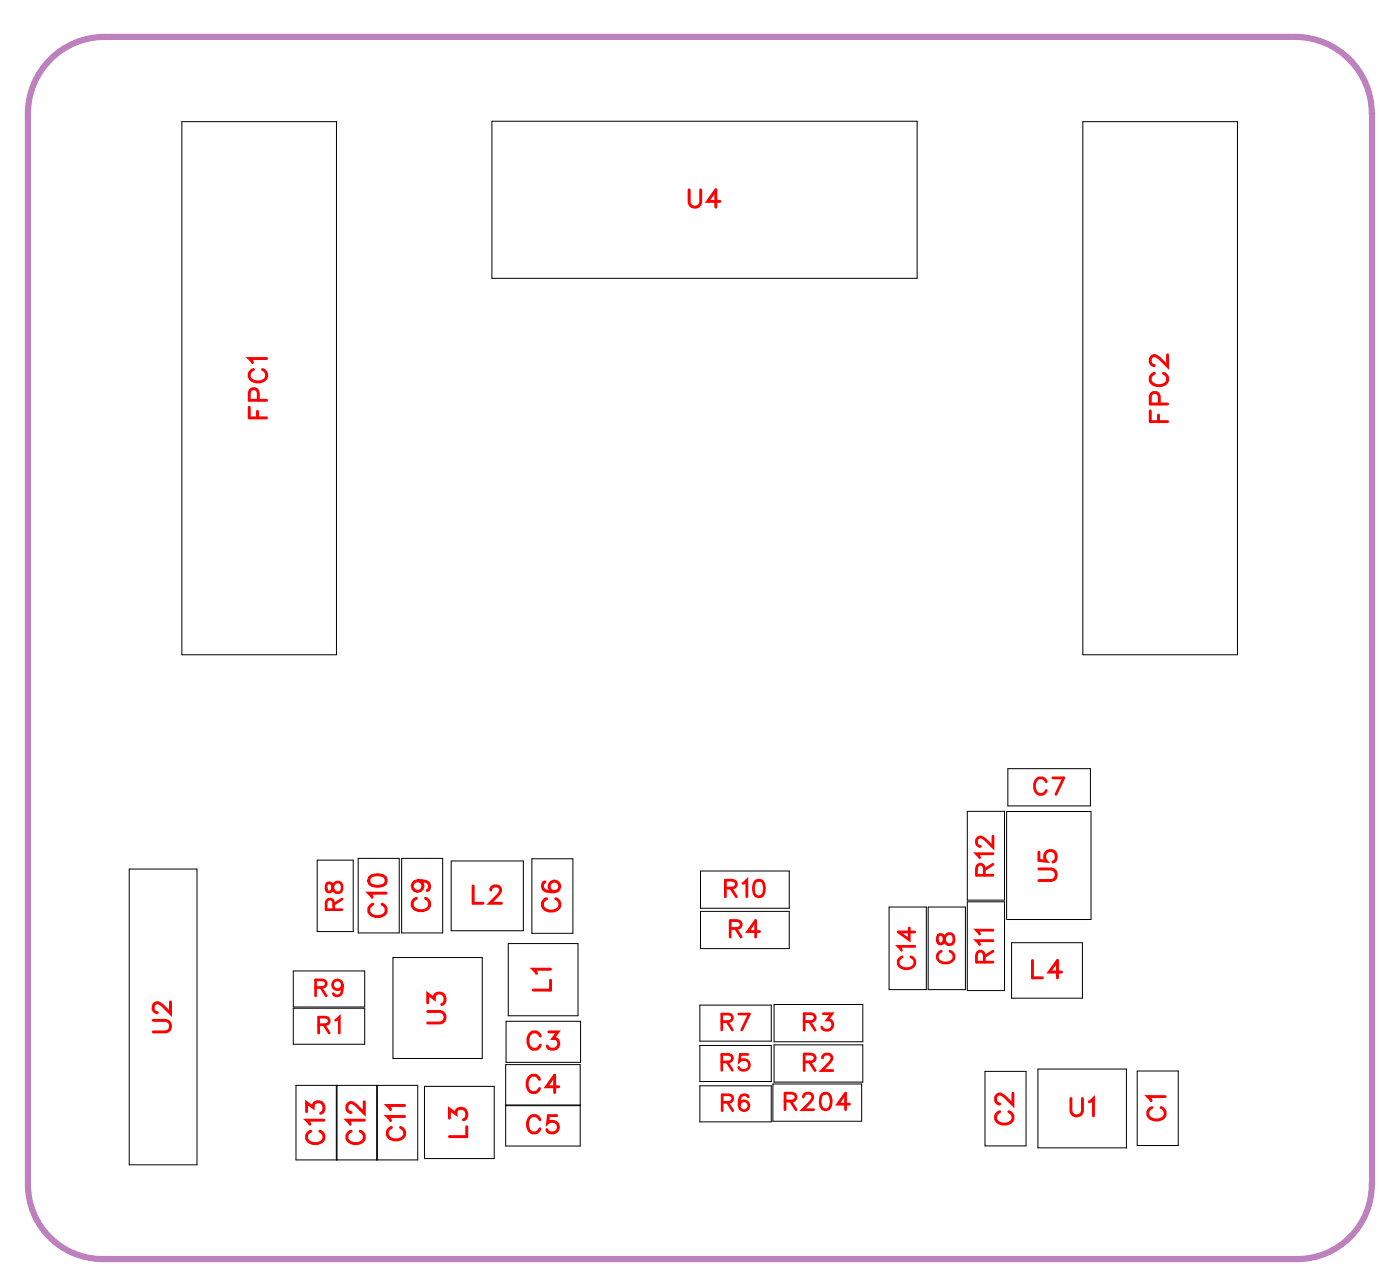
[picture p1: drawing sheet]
<svg xmlns="http://www.w3.org/2000/svg" width="57mm" height="53mm" viewBox="0 0 57 53" stroke-linecap="round" stroke-linejoin="round" font-family="sans-serif">
<path d="M56.1 4.6a3.1 3.1 0 0 0-3.1-3.1h-48.7a3.1 3.1 0 0 0-3.2 3.1v43.9a3 3 0 0 0 3.1 3h48.9a3 3 0 0 0 3-3M56.1 4.6h.1M56.1 4.6v43.9M56.1 48.5h.1" fill="none" stroke="#bf80bf" stroke-width=".25"/>
<g fill="none" stroke="#000" stroke-width=".04">
<path d="M7.4 5h6.4v21.8h-6.4zM20.1 5h17.4v6.4h-17.4zM44.3 5h6.3v21.8h-6.3zM5.3 35.6h2.8v12.1h-2.8zM12 39.7h2.9v1.5h-2.9zM13 35.2h1.5v2.9h-1.5zM14.7 35.1h1.6v3.1h-1.6zM16.1 39.2h3.6v4.1h-3.6zM16.4 35.1h1.7v3.1h-1.7zM18.5 35.2h2.9v2.9h-2.9zM20.8 38.6h2.9v3h-2.9zM21.8 35.1h1.6v3.1h-1.6z"/>
<path d="M28.7 35.6h3.6v1.6h-3.6zM28.7 37.3h3.6v1.5h-3.6zM36.4 37.1h1.5v3.4h-1.5zM38 37.1h1.5v3.4h-1.5zM39.6 33.2h1.5v3.6h-1.5zM39.6 36.9h1.5v3.6h-1.5zM41.2 33.2h3.4v4.4h-3.4zM41.2 31.4h3.4v1.6h-3.4zM41.4 38.6h2.9v2.2h-2.9zM12 41.2h2.9v1.5h-2.9zM12.1 44.4h5v3.1h-5zM13.8 44.4v3.1"/>
<path d="M15.4 44.4v3.1M17.4 44.4h2.8v3h-2.8zM20.7 43.6h3v3.3h-3zM20.7 45.2h3M20.7 41.8h3.1v1.7h-3.1zM28.6 41.1h3v1.5h-3zM28.6 42.8h3v1.4h-3zM28.6 44.4h3v1.5h-3zM31.6 44.3h3.7v1.6h-3.7zM31.7 41.1h3.6v1.5h-3.6zM31.7 42.7h3.6v1.6h-3.6zM40.3 43.8h1.7v3.1h-1.7z"/>
<path d="M42.5 43.7h3.6v3.3h-3.6zM46.5 43.8h1.7v3.1h-1.7z"/>
</g>
<g fill="none" stroke="#f00" stroke-width=".12">
<path d="M10.2 16.7v.4h.7M10.4 15.1a.26 .26 0 0 0-.2 .3 .26 .26 0 0 0 .3 .2h.1a.26 .26 0 0 0 .3-.2 .26 .26 0 0 0-.2-.3M10.5 16.8v.3M10.6 16.4l-.1-.4-.2-.1-.1 .5h.7M10.9 14.7h-.7l.1 .1M28.2 7.8v.5l.2 .2 .2-.1 .1-.6M29.5 8.2h-.5l.3-.4v.7M47.1 16.8v.4h.7M47.2 15.3a.26 .26 0 0 0-.1 .3 .26 .26 0 0 0 .2 .2h.2a.26 .26 0 0 0 .3-.2 .26 .26 0 0 0-.2-.3M47.4 17v.2M47.4 16.5v-.4h-.3v.4h.7M47.8 14.5v.5l-.4-.4-.2-.1-.1 .2v.1l.1 .2"/>
<path d="M15.1 35.9l.3-.1a.3 .3 0 0 1 .4 .3 .38 .38 0 0 1-.4 .2 .38 .38 0 0 1-.3-.3zM15.3 37a.26 .26 0 0 0-.2 .3 .26 .26 0 0 0 .3 .2h.1a.26 .26 0 0 0 .3-.2 .26 .26 0 0 0-.2-.3M15.8 36.5h-.7l.1 .2M17 36.7a.26 .26 0 0 0-.1 .3 .26 .26 0 0 0 .2 .3h.2a.26 .26 0 0 0 .3-.3 .26 .26 0 0 0-.2-.3M17.1 36a.22 .22 0 0 1 .2 .3 .22 .22 0 0 1-.3 .1 .22 .22 0 0 1 0-.3l.1-.1a.34 .34 0 0 1 .5 .3l-.1 .1M19.4 36.2v.8h.4M20.1 36.4l.1-.2h.2l.1 .2-.1 .2-.4 .4h.5M22.3 36.1h-.1a.35 .35 0 0 0 .3 .4 .35 .35 0 0 0 .4-.2 .22 .22 0 0 0-.2-.3 .22 .22 0 0 0-.2 .2 .22 .22 0 0 0 .2 .3M22.4 36.8a.26 .26 0 0 0-.2 .3 .26 .26 0 0 0 .3 .2h.1a.26 .26 0 0 0 .3-.2 .26 .26 0 0 0-.2-.3M22.5 39.7h-.7l.2 .1M42.2 39.3v.7h.5M42.5 35.5h.5l.2 .3-.1 .2h-.6"/>
<path d="M42.5 34.9v.3h.3a.25 .25 0 0 1 0-.3 .25 .25 0 0 1 .4 0 .25 .25 0 0 1-.1 .4M43.4 39.8h-.5l.4-.5v.7M6.3 41.7h.5l.2 .2-.1 .3h-.6M7 41v.5l-.4-.4-.2-.1-.1 .2v.1l.1 .1M12.5 45.5v-.4l.3 .2a.24 .24 0 0 1 .4-.2 .24 .24 0 0 1-.1 .4M12.7 46.3a.26 .26 0 0 0-.2 .3 .26 .26 0 0 0 .3 .2h.2a.26 .26 0 0 0 .3-.2 .26 .26 0 0 0-.2-.3M13.3 45.8h-.8l.2 .2M14.4 46.3a.26 .26 0 0 0-.2 .3 .26 .26 0 0 0 .3 .2h.1a.26 .26 0 0 0 .3-.2 .26 .26 0 0 0-.2-.3M14.9 45.8h-.7l.1 .2M14.9 45.1v.4l-.3-.3-.3-.1-.1 .1v.2l.2 .1M16 46.1a.26 .26 0 0 0-.2 .3 .26 .26 0 0 0 .3 .2h.2a.26 .26 0 0 0 .3-.2 .26 .26 0 0 0-.2-.3M16.6 45.7h-.8l.2 .1"/>
<path d="M16.6 45.2h-.8l.2 .2M17.5 41.4h.5l.2 .2-.1 .2-.6 .1M17.5 41v-.3l.3 .2a.24 .24 0 0 1 .4-.2 .24 .24 0 0 1-.1 .4M18.4 45.7v-.3l.3 .2a.24 .24 0 0 1 .3-.2 .24 .24 0 0 1 0 .4M19.1 46.1v.4h-.7M22.1 44.2a.26 .26 0 0 0-.3-.2 .26 .26 0 0 0-.2 .3v.1a.26 .26 0 0 0 .2 .3 .26 .26 0 0 0 .3-.2M22.1 45.8a.26 .26 0 0 0-.3-.2 .26 .26 0 0 0-.2 .3v.2a.26 .26 0 0 0 .2 .2 .26 .26 0 0 0 .3-.1M22.1 42.4a.26 .26 0 0 0-.3-.2 .26 .26 0 0 0-.2 .3v.2a.26 .26 0 0 0 .2 .2 .26 .26 0 0 0 .3-.1M22.5 42.2h.3l-.2 .3a.24 .24 0 0 1 .2 .4 .24 .24 0 0 1-.4-.1M22.5 40.1v.4h-.7M22.8 45.6h-.4v.3a.25 .25 0 0 1 .4 0 .25 .25 0 0 1-.1 .4 .25 .25 0 0 1-.3-.1M22.9 44.5h-.5l.3-.5v.7"/>
<path d="M40.9 45.5a.26 .26 0 0 0-.2 .3 .26 .26 0 0 0 .3 .2h.2a.26 .26 0 0 0 .2-.2 .26 .26 0 0 0-.1-.3M41.4 44.7v.5l-.3-.3-.2-.1-.2 .1v.1l.2 .2M43.8 44.9v.6l.2 .2 .3-.1v-.7M44.6 45.1l.1-.2v.8M47.1 45.3a.26 .26 0 0 0-.1 .3 .26 .26 0 0 0 .2 .2h.2a.26 .26 0 0 0 .3-.2 .26 .26 0 0 0-.2-.3M47.7 44.9h-.7l.1 .1"/>
</g>
<g fill="none" stroke="#f00" stroke-width=".11">
<path d="M13.4 36.1v.4h.1l.3-.4a.22 .22 0 0 1 .2 .2 .22 .22 0 0 1-.2 .2l-.2-.4zM13.7 37.2l-.1-.4h-.2l-.1 .4h.7M14 36.8l-.3 .2M29.7 36.3h.4v-.2l-.4-.1v.7M29.9 38h.4v-.3h-.4v.6M29.9 36.3l.2 .4M30.1 38l.2 .3M30.4 36.1l.2-.1v.7M30.9 36a.33 .33 0 0 1 .4 .3 .33 .33 0 0 1-.2 .4l-.2-.1-.1-.3zM31.1 38.1h-.5l.3-.4v.6M36.9 39.1a.25 .25 0 0 0-.1 .3 .25 .25 0 0 0 .2 .2h.2a.25 .25 0 0 0 .2-.2 .25 .25 0 0 0-.1-.3M37.2 38v.4l-.4-.3h.6"/>
<path d="M37.4 38.7h-.6l.1 .2M38.4 38.3v.3h.2a.28 .28 0 0 1 .1-.3 .28 .28 0 0 1 .3 0v.3a.28 .28 0 0 1-.3 0 .28 .28 0 0 1-.1-.3zM38.5 38.9a.25 .25 0 0 0-.1 .3 .25 .25 0 0 0 .2 .2h.2a.25 .25 0 0 0 .2-.2 .25 .25 0 0 0-.1-.3M40.3 35.8l-.1-.4h-.2v.4h.6M40.3 39.4l-.1-.4-.2-.1v.5h.6M40.6 34.9h-.6l.1 .2M40.6 34.2v.5l-.5-.5-.1 .2v.2h.1M40.6 38.5h-.6l.1 .1M40.6 38.1h-.6l.1 .1M40.6 35.4l-.3 .2M40.6 38.9l-.3 .2M42.8 32a.25 .25 0 0 0-.3-.2 .25 .25 0 0 0-.2 .3v.1a.25 .25 0 0 0 .2 .3 .25 .25 0 0 0 .3-.2"/>
<path d="M43.1 31.8h.4l-.3 .7M12.9 40.4h.4v-.3h-.4v.6M13 41.9h.4v-.2l-.4-.1v.7M13.1 40.4l.2 .3M13.3 41.9l.2 .4M13.7 41.7l.2-.1v.7M14 40.3a.2 .2 0 0 1-.3 .2 .2 .2 0 0 1 0-.3 .2 .2 0 0 1 .3 0v.1a.31 .31 0 0 1-.2 .4l-.2-.1M29.5 41.8h.4v-.3h-.4v.6M29.5 43.4h.4v-.2l-.4-.1v.7M29.6 45.1h.3l.1-.3h-.4v.6M29.8 41.8l.2 .3M29.8 43.4l.2 .4"/>
<path d="M29.8 45.1l.2 .3M30.2 41.5h.5l-.3 .6M30.6 43.1h-.3v.3a.23 .23 0 0 1 .3 0 .23 .23 0 0 1 0 .4 .23 .23 0 0 1-.4-.1M30.6 44.9v-.1a.32 .32 0 0 0-.4 .3 .32 .32 0 0 0 .2 .3 .2 .2 0 0 0 .2-.1 .2 .2 0 0 0-.1-.3 .2 .2 0 0 0-.3 .2M32.1 45h.4v-.2l-.4-.1v.7M32.3 45l.3 .4M32.9 44.9v-.1l.2-.1 .2 .2-.5 .5h.5M32.9 41.8h.4v-.3h-.4v.6M32.9 43.4h.4v-.2l-.4-.1v.7M33.1 41.8l.3 .3M33.1 43.4l.3 .4M33.7 43.3v-.1l.2-.1 .1 .2-.4 .5h.5"/>
<path d="M33.7 44.8a.33 .33 0 0 1 .4 .2 .33 .33 0 0 1-.3 .4l-.2-.1v-.3zM33.7 41.5h.3l-.2 .2a.22 .22 0 0 1 .2 .4 .22 .22 0 0 1-.4-.1M34.8 45.2h-.5l.3-.5v.7"/>
</g>
<g font-size="1.2" fill="#fff">
<text x="28.1" y="8.8">U4</text>
<text x="11.2" y="17.2" transform="rotate(-90 11.2 17.2)">FPC1</text>
<text x="48.1" y="17.3" transform="rotate(-90 48.1 17.3)">FPC2</text>
<text x="16.1" y="37.6" transform="rotate(-90 16.1 37.6)">C10</text>
<text x="17.9" y="37.3" transform="rotate(-90 17.9 37.3)">C9</text>
<text x="18.5" y="41.9" transform="rotate(-90 18.5 41.9)">U3</text>
<text x="19.3" y="37.2">L2</text>
<text x="22.8" y="40.6" transform="rotate(-90 22.8 40.6)">L1</text>
<text x="23.2" y="37.3" transform="rotate(-90 23.2 37.3)">C6</text>
<text x="42.2" y="40.3">L4</text>
<text x="43.5" y="36.1" transform="rotate(-90 43.5 36.1)">U5</text>
<text x="7.3" y="42.3" transform="rotate(-90 7.3 42.3)">U2</text>
<text x="13.6" y="46.8" transform="rotate(-90 13.6 46.8)">C13</text>
<text x="15.2" y="46.8" transform="rotate(-90 15.2 46.8)">C12</text>
<text x="16.9" y="46.7" transform="rotate(-90 16.9 46.7)">C11</text>
<text x="19.4" y="46.6" transform="rotate(-90 19.4 46.6)">L3</text>
<text x="21.5" y="45">C4</text>
<text x="21.5" y="46.6">C5</text>
<text x="21.5" y="43.2">C3</text>
<text x="41.7" y="46" transform="rotate(-90 41.7 46)">C2</text>
<text x="43.8" y="45.9">U1</text>
<text x="48" y="45.9" transform="rotate(-90 48 45.9)">C1</text>
</g>
<g font-size="1.1" fill="#fff">
<text x="40.9" y="35.9" transform="rotate(-90 40.9 35.9)">R12</text>
<text x="42.3" y="32.8">C7</text>
<text x="12.9" y="41">R9</text>
<text x="14.3" y="37.3" transform="rotate(-90 14.3 37.3)">R8</text>
<text x="29.6" y="37">R10</text>
<text x="29.8" y="38.6">R4</text>
<text x="37.7" y="39.7" transform="rotate(-90 37.7 39.7)">C14</text>
<text x="39.3" y="39.5" transform="rotate(-90 39.3 39.5)">C8</text>
<text x="40.9" y="39.4" transform="rotate(-90 40.9 39.4)">R11</text>
<text x="13" y="42.5">R1</text>
<text x="29.5" y="42.4">R7</text>
<text x="29.5" y="44.1">R5</text>
<text x="29.5" y="45.7">R6</text>
<text x="32.1" y="45.7">R204</text>
<text x="32.8" y="42.4">R3</text>
<text x="32.8" y="44.1">R2</text>
</g>
</svg>
